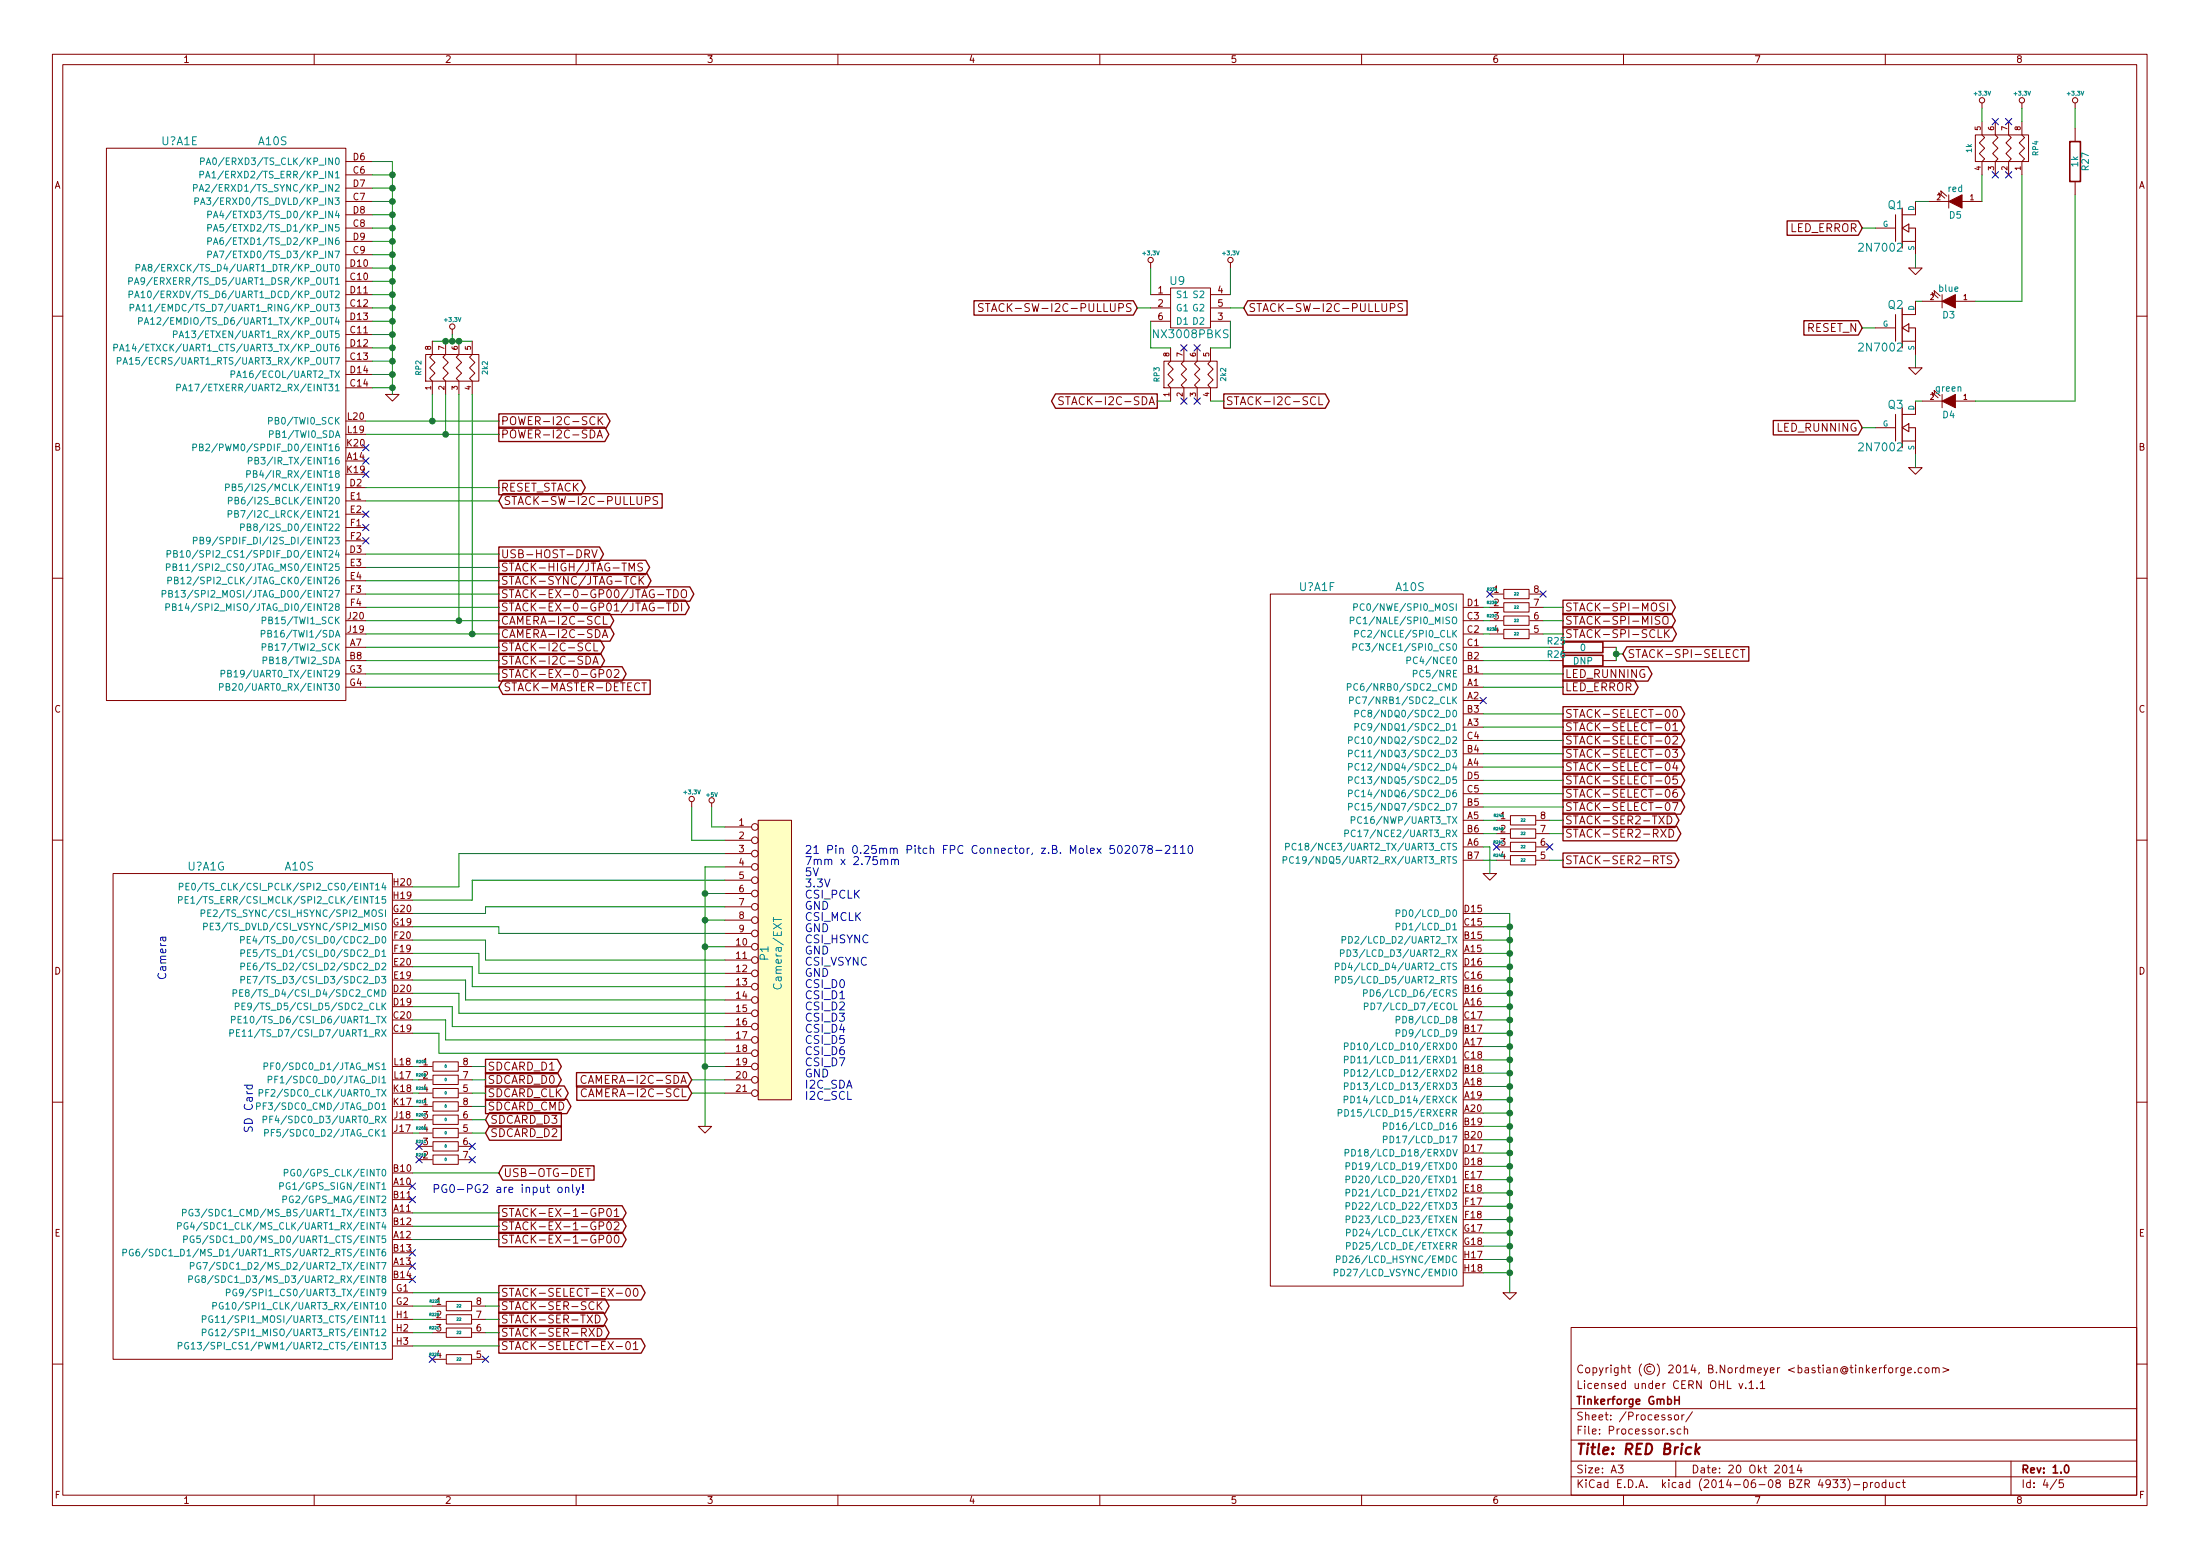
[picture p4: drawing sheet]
EESchema Schematic File Version 2
LIBS:tinkerforge
LIBS:power
LIBS:device
LIBS:transistors
LIBS:conn
LIBS:linear
LIBS:regul
LIBS:74xx
LIBS:cmos4000
LIBS:adc-dac
LIBS:memory
LIBS:xilinx
LIBS:special
LIBS:microcontrollers
LIBS:dsp
LIBS:microchip
LIBS:analog_switches
LIBS:motorola
LIBS:texas
LIBS:intel
LIBS:audio
LIBS:interface
LIBS:digital-audio
LIBS:philips
LIBS:display
LIBS:cypress
LIBS:siliconi
LIBS:opto
LIBS:atmel
LIBS:contrib
LIBS:valves
LIBS:red-cache
EELAYER 24 0
EELAYER END
$Descr A3 16535 11693
encoding utf-8
Sheet 4 5
Title "RED Brick"
Date "20 Okt 2014"
Rev "1.0"
Comp "Tinkerforge GmbH"
Comment1 "Licensed under CERN OHL v.1.1"
Comment2 "Copyright (©) 2014, B.Nordmeyer <bastian@tinkerforge.com>"
Comment3 ""
Comment4 ""
$EndDescr
Text Notes 1250 7350 1    60   ~ 0
Camera
Text Notes 6050 8250 0    60   ~ 0
21 Pin 0.25mm Pitch FPC Connector, z.B. Molex 502078-2110 \n7mm x 2.75mm\n5V\n3.3V\nCSI_PCLK\nGND\nCSI_MCLK\nGND\nCSI_HSYNC\nGND\nCSI_VSYNC\nGND\nCSI_D0\nCSI_D1\nCSI_D2\nCSI_D3\nCSI_D4\nCSI_D5\nCSI_D6\nCSI_D7\nGND\nI2C_SDA\nI2C_SCL\n
$Comp
L LED D4
U 1 1
P 14650 3000
F 0 "D4" H 14650 3100 50  0000 C CNN
F 1 "green" H 14650 2900 50  0000 C CNN
F 2 "D0603" H 14650 3000 60  0001 C CNN
F 3 "" H 14650 3000 60  0000 C CNN
	1    14650 3000
	-1   0    0    1   
$EndComp
$Comp
L LED D3
U 1 1
P 14650 2250
F 0 "D3" H 14650 2350 50  0000 C CNN
F 1 "blue" H 14650 2150 50  0000 C CNN
F 2 "D0603" H 14650 2250 60  0001 C CNN
F 3 "" H 14650 2250 60  0000 C CNN
	1    14650 2250
	-1   0    0    1   
$EndComp
$Comp
L LED D5
U 1 1
P 14700 1500
F 0 "D5" H 14700 1600 50  0000 C CNN
F 1 "red" H 14700 1400 50  0000 C CNN
F 2 "D0603" H 14700 1500 60  0001 C CNN
F 3 "" H 14700 1500 60  0000 C CNN
	1    14700 1500
	-1   0    0    1   
$EndComp
Text GLabel 3750 3250 2    60   Output ~ 0
POWER-I2C-SDA
Text GLabel 3750 3150 2    60   Output ~ 0
POWER-I2C-SCK
Wire Wire Line
	2750 3150 3750 3150
Wire Wire Line
	3750 3250 2750 3250
$Comp
L +3,3V #PWR099
U 1 1
P 3400 2500
F 0 "#PWR099" H 3400 2460 30  0001 C CNN
F 1 "+3,3V" H 3400 2610 30  0000 C CNN
F 2 "" H 3400 2500 60  0000 C CNN
F 3 "" H 3400 2500 60  0000 C CNN
	1    3400 2500
	1    0    0    -1  
$EndComp
Wire Wire Line
	3250 2550 3550 2550
Wire Wire Line
	3400 2550 3400 2500
Connection ~ 3400 2550
Text GLabel 11750 4650 2    60   Output ~ 0
STACK-SPI-MISO
Text GLabel 11750 4550 2    60   Output ~ 0
STACK-SPI-MOSI
Text GLabel 11750 4750 2    60   Output ~ 0
STACK-SPI-SCLK
Text GLabel 3750 4250 2    60   Output ~ 0
STACK-HIGH/JTAG-TMS
Text GLabel 3750 4350 2    60   Output ~ 0
STACK-SYNC/JTAG-TCK
Text GLabel 3750 10000 2    60   Output ~ 0
STACK-SER-RXD
Text GLabel 3750 9900 2    60   Output ~ 0
STACK-SER-TXD
Text GLabel 3750 9800 2    60   Output ~ 0
STACK-SER-SCK
Text GLabel 3750 5050 2    60   Output ~ 0
STACK-EX-0-GP02
Text GLabel 3750 9300 2    60   Output ~ 0
STACK-EX-1-GP00
Text GLabel 3750 9100 2    60   Output ~ 0
STACK-EX-1-GP01
Text GLabel 3750 9200 2    60   Output ~ 0
STACK-EX-1-GP02
Text GLabel 3750 5150 2    60   Input ~ 0
STACK-MASTER-DETECT
Text GLabel 3750 4850 2    60   Output ~ 0
STACK-I2C-SCL
Text GLabel 11750 5350 2    60   Output ~ 0
STACK-SELECT-00
Text GLabel 11750 5450 2    60   Output ~ 0
STACK-SELECT-01
Text GLabel 11750 5550 2    60   Output ~ 0
STACK-SELECT-02
Text GLabel 11750 5650 2    60   Output ~ 0
STACK-SELECT-03
Text GLabel 11750 5750 2    60   Output ~ 0
STACK-SELECT-04
Text GLabel 11750 5850 2    60   Output ~ 0
STACK-SELECT-05
Text GLabel 11750 5950 2    60   Output ~ 0
STACK-SELECT-06
Text GLabel 11750 6050 2    60   Output ~ 0
STACK-SELECT-07
Text GLabel 3750 9700 2    60   Output ~ 0
STACK-SELECT-EX-00
Text GLabel 3750 10100 2    60   Output ~ 0
STACK-SELECT-EX-01
Text GLabel 11750 6250 2    60   Output ~ 0
STACK-SER2-RXD
Text GLabel 11750 6150 2    60   Output ~ 0
STACK-SER2-TXD
Text GLabel 11750 6450 2    60   Output ~ 0
STACK-SER2-RTS
Text GLabel 12200 4900 2    60   Input ~ 0
STACK-SPI-SELECT
Text GLabel 3750 4150 2    60   Output ~ 0
USB-HOST-DRV
$Comp
L R_PACK_SINGLE R23
U 2 1
P 11400 4550
F 0 "R23" H 11215 4585 20  0000 C CNN
F 1 "22" H 11400 4550 20  0000 C CNN
F 2 "741X083" H 11400 4550 60  0001 C CNN
F 3 "~" H 11400 4550 60  0000 C CNN
	2    11400 4550
	1    0    0    -1  
$EndComp
$Comp
L R_PACK_SINGLE R23
U 4 1
P 11400 4750
F 0 "R23" H 11215 4785 20  0000 C CNN
F 1 "22" H 11400 4750 20  0000 C CNN
F 2 "741X083" H 11400 4750 60  0001 C CNN
F 3 "~" H 11400 4750 60  0000 C CNN
	4    11400 4750
	1    0    0    -1  
$EndComp
$Comp
L R_PACK_SINGLE R23
U 3 1
P 11400 4650
F 0 "R23" H 11215 4685 20  0000 C CNN
F 1 "22" H 11400 4650 20  0000 C CNN
F 2 "741X083" H 11400 4650 60  0001 C CNN
F 3 "~" H 11400 4650 60  0000 C CNN
	3    11400 4650
	1    0    0    -1  
$EndComp
$Comp
L R_PACK_SINGLE R23
U 1 1
P 11400 4450
F 0 "R23" H 11215 4485 20  0000 C CNN
F 1 "22" H 11400 4450 20  0000 C CNN
F 2 "741X083" H 11400 4450 60  0001 C CNN
F 3 "~" H 11400 4450 60  0000 C CNN
	1    11400 4450
	1    0    0    -1  
$EndComp
$Comp
L R_PACK_SINGLE R22
U 1 1
P 3450 9800
F 0 "R22" H 3265 9835 20  0000 C CNN
F 1 "22" H 3450 9800 20  0000 C CNN
F 2 "741X083" H 3450 9800 60  0001 C CNN
F 3 "~" H 3450 9800 60  0000 C CNN
	1    3450 9800
	1    0    0    -1  
$EndComp
$Comp
L R_PACK_SINGLE R22
U 4 1
P 3450 10200
F 0 "R22" H 3265 10235 20  0000 C CNN
F 1 "22" H 3450 10200 20  0000 C CNN
F 2 "741X083" H 3450 10200 60  0001 C CNN
F 3 "~" H 3450 10200 60  0000 C CNN
	4    3450 10200
	1    0    0    -1  
$EndComp
$Comp
L R_PACK_SINGLE R22
U 3 1
P 3450 10000
F 0 "R22" H 3265 10035 20  0000 C CNN
F 1 "22" H 3450 10000 20  0000 C CNN
F 2 "741X083" H 3450 10000 60  0001 C CNN
F 3 "~" H 3450 10000 60  0000 C CNN
	3    3450 10000
	1    0    0    -1  
$EndComp
$Comp
L R_PACK_SINGLE R22
U 2 1
P 3450 9900
F 0 "R22" H 3265 9935 20  0000 C CNN
F 1 "22" H 3450 9900 20  0000 C CNN
F 2 "741X083" H 3450 9900 60  0001 C CNN
F 3 "~" H 3450 9900 60  0000 C CNN
	2    3450 9900
	1    0    0    -1  
$EndComp
Wire Wire Line
	11150 4550 11200 4550
Wire Wire Line
	11200 4650 11150 4650
Wire Wire Line
	11150 4750 11200 4750
Wire Wire Line
	11600 4750 11750 4750
Wire Wire Line
	11750 4650 11600 4650
Wire Wire Line
	11600 4550 11750 4550
Text Notes 1900 8500 1    61   ~ 0
SD Card
$Comp
L MOSFET_N Q3
U 1 1
P 14300 3200
F 0 "Q3" H 14310 3370 60  0000 R CNN
F 1 "2N7002" H 14310 3050 60  0000 R CNN
F 2 "SOT23GDS" H 14300 3200 60  0001 C CNN
F 3 "" H 14300 3200 60  0000 C CNN
	1    14300 3200
	1    0    0    -1  
$EndComp
Wire Wire Line
	15200 2250 14850 2250
Wire Wire Line
	15200 1300 15200 2250
Text GLabel 14000 2450 0    60   Input ~ 0
RESET_N
Wire Wire Line
	14000 2450 14100 2450
Wire Wire Line
	14400 2250 14450 2250
$Comp
L GND #PWR0100
U 1 1
P 14400 3500
F 0 "#PWR0100" H 14400 3500 30  0001 C CNN
F 1 "GND" H 14400 3430 30  0001 C CNN
F 2 "~" H 14400 3500 60  0000 C CNN
F 3 "~" H 14400 3500 60  0000 C CNN
	1    14400 3500
	1    0    0    -1  
$EndComp
Wire Wire Line
	14400 2650 14400 2750
Text GLabel 14000 1700 0    60   Input ~ 0
LED_ERROR
$Comp
L R R27
U 1 1
P 15600 1200
F 0 "R27" V 15680 1200 50  0000 C CNN
F 1 "1k" V 15600 1200 50  0000 C CNN
F 2 "0402" H 15600 1200 60  0001 C CNN
F 3 "" H 15600 1200 60  0000 C CNN
	1    15600 1200
	1    0    0    -1  
$EndComp
$Comp
L +3,3V #PWR0101
U 1 1
P 15600 800
F 0 "#PWR0101" H 15600 760 30  0001 C CNN
F 1 "+3,3V" H 15600 910 30  0000 C CNN
F 2 "" H 15600 800 60  0000 C CNN
F 3 "" H 15600 800 60  0000 C CNN
	1    15600 800 
	1    0    0    -1  
$EndComp
Wire Wire Line
	15600 950  15600 800 
Wire Wire Line
	15600 3000 14850 3000
Wire Wire Line
	15600 1450 15600 3000
Text GLabel 14000 3200 0    60   Input ~ 0
LED_RUNNING
Text GLabel 11750 5150 2    60   Output ~ 0
LED_ERROR
Text GLabel 11750 5050 2    60   Output ~ 0
LED_RUNNING
$Comp
L R_PACK_SINGLE R24
U 1 1
P 11450 6150
F 0 "R24" H 11265 6185 20  0000 C CNN
F 1 "22" H 11450 6150 20  0000 C CNN
F 2 "741X083" H 11450 6150 60  0001 C CNN
F 3 "~" H 11450 6150 60  0000 C CNN
	1    11450 6150
	1    0    0    -1  
$EndComp
$Comp
L R_PACK_SINGLE R24
U 2 1
P 11450 6250
F 0 "R24" H 11265 6285 20  0000 C CNN
F 1 "22" H 11450 6250 20  0000 C CNN
F 2 "741X083" H 11450 6250 60  0001 C CNN
F 3 "~" H 11450 6250 60  0000 C CNN
	2    11450 6250
	1    0    0    -1  
$EndComp
$Comp
L R_PACK_SINGLE R24
U 3 1
P 11450 6350
F 0 "R24" H 11265 6385 20  0000 C CNN
F 1 "22" H 11450 6350 20  0000 C CNN
F 2 "741X083" H 11450 6350 60  0001 C CNN
F 3 "~" H 11450 6350 60  0000 C CNN
	3    11450 6350
	1    0    0    -1  
$EndComp
$Comp
L R_PACK_SINGLE R24
U 4 1
P 11450 6450
F 0 "R24" H 11265 6485 20  0000 C CNN
F 1 "22" H 11450 6450 20  0000 C CNN
F 2 "741X083" H 11450 6450 60  0001 C CNN
F 3 "~" H 11450 6450 60  0000 C CNN
	4    11450 6450
	1    0    0    -1  
$EndComp
Wire Wire Line
	11250 6150 11150 6150
Wire Wire Line
	11150 6250 11250 6250
Wire Wire Line
	11650 6250 11750 6250
Wire Wire Line
	11750 6150 11650 6150
$Comp
L CONN_21 P1
U 1 1
P 5800 7200
F 0 "P1" V 5750 7250 60  0000 C CNN
F 1 "Camera/EXT" V 5850 7250 60  0000 C CNN
F 2 "502078-2110-C" H 5800 7250 60  0001 C CNN
F 3 "" H 5800 7250 60  0000 C CNN
	1    5800 7200
	1    0    0    -1  
$EndComp
$Comp
L +3,3V #PWR0102
U 1 1
P 5200 6050
F 0 "#PWR0102" H 5200 6010 30  0001 C CNN
F 1 "+3,3V" H 5200 6160 30  0000 C CNN
F 2 "" H 5200 6050 60  0000 C CNN
F 3 "" H 5200 6050 60  0000 C CNN
	1    5200 6050
	1    0    0    -1  
$EndComp
$Comp
L +5V #PWR0103
U 1 1
P 5350 6050
F 0 "#PWR0103" H 5350 6140 20  0001 C CNN
F 1 "+5V" H 5350 6140 30  0000 C CNN
F 2 "" H 5350 6050 60  0000 C CNN
F 3 "" H 5350 6050 60  0000 C CNN
	1    5350 6050
	1    0    0    -1  
$EndComp
Wire Wire Line
	5450 6200 5350 6200
Wire Wire Line
	5350 6200 5350 6050
Wire Wire Line
	5450 6300 5200 6300
Wire Wire Line
	5200 6300 5200 6050
Wire Wire Line
	3450 6400 5450 6400
Wire Wire Line
	3450 6400 3450 6650
Wire Wire Line
	3450 6650 3100 6650
Wire Wire Line
	3100 6750 3550 6750
Wire Wire Line
	3550 6750 3550 6600
Wire Wire Line
	3550 6600 5450 6600
Wire Wire Line
	3100 6850 3650 6850
Wire Wire Line
	3650 6850 3650 6800
Wire Wire Line
	3650 6800 5450 6800
Wire Wire Line
	3100 6950 3750 6950
Wire Wire Line
	3750 6950 3750 7000
Wire Wire Line
	3750 7000 5450 7000
Wire Wire Line
	3100 7050 3650 7050
Wire Wire Line
	3650 7050 3650 7200
Wire Wire Line
	3650 7200 5450 7200
Wire Wire Line
	3100 7150 3600 7150
Wire Wire Line
	3600 7150 3600 7300
Wire Wire Line
	3600 7300 5450 7300
Wire Wire Line
	3100 7250 3550 7250
Wire Wire Line
	3550 7250 3550 7400
Wire Wire Line
	3550 7400 5450 7400
Wire Wire Line
	3100 7350 3500 7350
Wire Wire Line
	3500 7350 3500 7500
Wire Wire Line
	3500 7500 5450 7500
Wire Wire Line
	3100 7450 3450 7450
Wire Wire Line
	3450 7450 3450 7600
Wire Wire Line
	3450 7600 5450 7600
Wire Wire Line
	3100 7550 3400 7550
Wire Wire Line
	3400 7550 3400 7700
Wire Wire Line
	3400 7700 5450 7700
Wire Wire Line
	3100 7650 3350 7650
Wire Wire Line
	3350 7650 3350 7800
Wire Wire Line
	3350 7800 5450 7800
Wire Wire Line
	3100 7750 3300 7750
Wire Wire Line
	3300 7750 3300 7900
Wire Wire Line
	3300 7900 5450 7900
$Comp
L GND #PWR0104
U 1 1
P 5300 8450
F 0 "#PWR0104" H 5300 8450 30  0001 C CNN
F 1 "GND" H 5300 8380 30  0001 C CNN
F 2 "~" H 5300 8450 60  0000 C CNN
F 3 "~" H 5300 8450 60  0000 C CNN
	1    5300 8450
	1    0    0    -1  
$EndComp
Wire Wire Line
	5450 8000 5300 8000
Wire Wire Line
	5300 6500 5300 8450
Wire Wire Line
	5300 7100 5450 7100
Connection ~ 5300 8000
Wire Wire Line
	5300 6900 5450 6900
Connection ~ 5300 7100
Wire Wire Line
	5450 6700 5300 6700
Connection ~ 5300 6900
Wire Wire Line
	5450 6500 5300 6500
Connection ~ 5300 6700
Text GLabel 5200 8100 0    60   Input ~ 0
CAMERA-I2C-SDA
Text GLabel 5200 8200 0    60   Input ~ 0
CAMERA-I2C-SCL
Wire Wire Line
	5200 8100 5450 8100
Wire Wire Line
	5200 8200 5450 8200
Text GLabel 3750 4750 2    60   Output ~ 0
CAMERA-I2C-SDA
Text GLabel 3750 4650 2    60   Output ~ 0
CAMERA-I2C-SCL
$Comp
L R_PACK4 RP2
U 1 1
P 3600 2750
F 0 "RP2" H 3600 3200 40  0000 C CNN
F 1 "2k2" H 3600 2700 40  0000 C CNN
F 2 "741X083" H 3600 2750 60  0001 C CNN
F 3 "" H 3600 2750 60  0000 C CNN
	1    3600 2750
	0    -1   -1   0   
$EndComp
Wire Wire Line
	3250 3150 3250 2950
Connection ~ 3250 3150
Wire Wire Line
	3350 2950 3350 3250
Connection ~ 3350 3250
Wire Wire Line
	3450 2950 3450 4650
Wire Wire Line
	2750 4650 3750 4650
Wire Wire Line
	3550 2950 3550 4750
Wire Wire Line
	2750 4750 3750 4750
Connection ~ 3550 4750
Connection ~ 3450 4650
Text GLabel 3750 8800 2    60   Input ~ 0
USB-OTG-DET
Wire Wire Line
	3100 8800 3750 8800
Wire Wire Line
	2750 4150 3750 4150
Text GLabel 3750 4450 2    60   Output ~ 0
STACK-EX-0-GP00/JTAG-TDO
Text GLabel 3750 4550 2    60   Output ~ 0
STACK-EX-0-GP01/JTAG-TDI
Wire Wire Line
	3750 4250 2750 4250
Wire Wire Line
	2750 4350 3750 4350
Text GLabel 3750 4950 2    60   Output ~ 0
STACK-I2C-SDA
Wire Wire Line
	3750 4850 2750 4850
Wire Wire Line
	2750 4950 3750 4950
Wire Wire Line
	2750 4450 3750 4450
Wire Wire Line
	3750 4550 2750 4550
Wire Wire Line
	2750 5050 3750 5050
Wire Wire Line
	2750 5150 3750 5150
Wire Wire Line
	3750 9100 3100 9100
Wire Wire Line
	3750 9200 3100 9200
Wire Wire Line
	3100 10100 3750 10100
Wire Wire Line
	11150 5150 11750 5150
Wire Wire Line
	11150 5350 11750 5350
Wire Wire Line
	11750 5450 11150 5450
Wire Wire Line
	11150 5550 11750 5550
Wire Wire Line
	11750 5650 11150 5650
Wire Wire Line
	11150 5750 11750 5750
Wire Wire Line
	11750 5850 11150 5850
Wire Wire Line
	11750 5050 11150 5050
$Comp
L A10S U?A1
U 5 1
P 1700 1100
F 0 "U?A1" H 1350 1150 60  0000 C CNN
F 1 "A10S" H 2050 1150 60  0000 C CNN
F 2 "TFBGA336" H 4300 -1400 60  0001 C CNN
F 3 "~" H 4300 -1400 60  0000 C CNN
	5    1700 1100
	1    0    0    -1  
$EndComp
$Comp
L GND #PWR0105
U 1 1
P 2950 2950
F 0 "#PWR0105" H 2950 2950 30  0001 C CNN
F 1 "GND" H 2950 2880 30  0001 C CNN
F 2 "~" H 2950 2950 60  0000 C CNN
F 3 "~" H 2950 2950 60  0000 C CNN
	1    2950 2950
	1    0    0    -1  
$EndComp
Wire Wire Line
	2800 2900 2950 2900
Wire Wire Line
	2950 1200 2950 2950
Wire Wire Line
	2800 2800 2950 2800
Connection ~ 2950 2900
Wire Wire Line
	2800 2700 2950 2700
Connection ~ 2950 2800
Wire Wire Line
	2800 2600 2950 2600
Connection ~ 2950 2700
Wire Wire Line
	2800 2500 2950 2500
Connection ~ 2950 2600
Wire Wire Line
	2800 2400 2950 2400
Connection ~ 2950 2500
Wire Wire Line
	2800 2300 2950 2300
Connection ~ 2950 2400
Wire Wire Line
	2800 2200 2950 2200
Connection ~ 2950 2300
Wire Wire Line
	2800 2100 2950 2100
Connection ~ 2950 2200
Wire Wire Line
	2800 2000 2950 2000
Connection ~ 2950 2100
Wire Wire Line
	2800 1900 2950 1900
Connection ~ 2950 2000
Wire Wire Line
	2800 1800 2950 1800
Connection ~ 2950 1900
Wire Wire Line
	2800 1700 2950 1700
Connection ~ 2950 1800
Wire Wire Line
	2800 1600 2950 1600
Connection ~ 2950 1700
Wire Wire Line
	2800 1500 2950 1500
Connection ~ 2950 1600
Wire Wire Line
	2800 1400 2950 1400
Connection ~ 2950 1500
Wire Wire Line
	2800 1300 2950 1300
Connection ~ 2950 1400
Wire Wire Line
	2800 1200 2950 1200
Connection ~ 2950 1300
$Comp
L GND #PWR0106
U 1 1
P 11350 9700
F 0 "#PWR0106" H 11350 9700 30  0001 C CNN
F 1 "GND" H 11350 9630 30  0001 C CNN
F 2 "~" H 11350 9700 60  0000 C CNN
F 3 "~" H 11350 9700 60  0000 C CNN
	1    11350 9700
	1    0    0    -1  
$EndComp
$Comp
L A10S U?A1
U 6 1
P 10250 4450
F 0 "U?A1" H 9900 4500 60  0000 C CNN
F 1 "A10S" H 10600 4500 60  0000 C CNN
F 2 "TFBGA336" H 12850 1950 60  0001 C CNN
F 3 "~" H 12850 1950 60  0000 C CNN
	6    10250 4450
	1    0    0    -1  
$EndComp
Wire Wire Line
	11150 6850 11350 6850
Wire Wire Line
	11350 6850 11350 9700
Wire Wire Line
	11150 9550 11350 9550
Connection ~ 11350 9550
Wire Wire Line
	11150 9450 11350 9450
Connection ~ 11350 9450
Wire Wire Line
	11150 9350 11350 9350
Connection ~ 11350 9350
Wire Wire Line
	11150 9250 11350 9250
Connection ~ 11350 9250
Wire Wire Line
	11150 9150 11350 9150
Connection ~ 11350 9150
Wire Wire Line
	11150 9050 11350 9050
Connection ~ 11350 9050
Wire Wire Line
	11150 8950 11350 8950
Connection ~ 11350 8950
Wire Wire Line
	11150 8850 11350 8850
Connection ~ 11350 8850
Wire Wire Line
	11150 8750 11350 8750
Connection ~ 11350 8750
Wire Wire Line
	11150 8650 11350 8650
Connection ~ 11350 8650
Wire Wire Line
	11150 8550 11350 8550
Connection ~ 11350 8550
Wire Wire Line
	11150 8450 11350 8450
Connection ~ 11350 8450
Wire Wire Line
	11150 8350 11350 8350
Connection ~ 11350 8350
Wire Wire Line
	11150 8250 11350 8250
Connection ~ 11350 8250
Wire Wire Line
	11150 8150 11350 8150
Connection ~ 11350 8150
Wire Wire Line
	11150 8050 11350 8050
Connection ~ 11350 8050
Wire Wire Line
	11150 7950 11350 7950
Connection ~ 11350 7950
Wire Wire Line
	11150 7850 11350 7850
Connection ~ 11350 7850
Wire Wire Line
	11150 7750 11350 7750
Connection ~ 11350 7750
Wire Wire Line
	11150 7650 11350 7650
Connection ~ 11350 7650
Wire Wire Line
	11150 7550 11350 7550
Connection ~ 11350 7550
Wire Wire Line
	11150 7450 11350 7450
Connection ~ 11350 7450
Wire Wire Line
	11150 7350 11350 7350
Connection ~ 11350 7350
Wire Wire Line
	11150 7250 11350 7250
Connection ~ 11350 7250
Wire Wire Line
	11150 7150 11350 7150
Connection ~ 11350 7150
Wire Wire Line
	11150 7050 11350 7050
Connection ~ 11350 7050
Wire Wire Line
	11150 6950 11350 6950
Connection ~ 11350 6950
Wire Wire Line
	3100 9700 3750 9700
Wire Wire Line
	3750 9800 3650 9800
Wire Wire Line
	3650 9900 3750 9900
Wire Wire Line
	3750 10000 3650 10000
Wire Wire Line
	3250 10000 3100 10000
Wire Wire Line
	3100 9900 3250 9900
Wire Wire Line
	3250 9800 3100 9800
NoConn ~ 3650 10200
NoConn ~ 3250 10200
NoConn ~ 2750 3350
NoConn ~ 2750 3850
NoConn ~ 2750 3950
NoConn ~ 2750 4050
NoConn ~ 11200 4450
NoConn ~ 11600 4450
Wire Wire Line
	11750 6050 11150 6050
Wire Wire Line
	11150 5950 11750 5950
$Comp
L R R25
U 1 1
P 11900 4850
F 0 "R25" V 11950 5050 50  0000 C CNN
F 1 "0" V 11900 4850 50  0000 C CNN
F 2 "0402" H 11900 4850 60  0001 C CNN
F 3 "" H 11900 4850 60  0000 C CNN
	1    11900 4850
	0    -1   -1   0   
$EndComp
$Comp
L R R26
U 1 1
P 11900 4950
F 0 "R26" V 11950 5150 50  0000 C CNN
F 1 "DNP" V 11900 4950 50  0000 C CNN
F 2 "0402" H 11900 4950 60  0001 C CNN
F 3 "" H 11900 4950 60  0000 C CNN
	1    11900 4950
	0    -1   -1   0   
$EndComp
Wire Wire Line
	11650 4850 11150 4850
Wire Wire Line
	11150 4950 11650 4950
Wire Wire Line
	12150 4850 12150 4950
Wire Wire Line
	12200 4900 12150 4900
Connection ~ 12150 4900
Text GLabel 3650 8000 2    60   Output ~ 0
SDCARD_D1
Text GLabel 3650 8100 2    60   Output ~ 0
SDCARD_D0
Text GLabel 3650 8200 2    60   Output ~ 0
SDCARD_CLK
Text GLabel 3650 8300 2    60   Output ~ 0
SDCARD_CMD
Text GLabel 3650 8400 2    60   Input ~ 0
SDCARD_D3
Text GLabel 3650 8500 2    60   Input ~ 0
SDCARD_D2
$Comp
L R_PACK_SINGLE R20
U 1 1
P 3350 8000
F 0 "R20" H 3165 8035 20  0000 C CNN
F 1 "0" H 3350 8000 20  0000 C CNN
F 2 "741X083" H 3350 8000 60  0001 C CNN
F 3 "~" H 3350 8000 60  0000 C CNN
	1    3350 8000
	1    0    0    -1  
$EndComp
$Comp
L R_PACK_SINGLE R20
U 2 1
P 3350 8100
F 0 "R20" H 3165 8135 20  0000 C CNN
F 1 "0" H 3350 8100 20  0000 C CNN
F 2 "741X083" H 3350 8100 60  0001 C CNN
F 3 "~" H 3350 8100 60  0000 C CNN
	2    3350 8100
	1    0    0    -1  
$EndComp
$Comp
L R_PACK_SINGLE R20
U 3 1
P 3350 8400
F 0 "R20" H 3165 8435 20  0000 C CNN
F 1 "0" H 3350 8400 20  0000 C CNN
F 2 "741X083" H 3350 8400 60  0001 C CNN
F 3 "~" H 3350 8400 60  0000 C CNN
	3    3350 8400
	1    0    0    -1  
$EndComp
$Comp
L R_PACK_SINGLE R20
U 4 1
P 3350 8500
F 0 "R20" H 3165 8535 20  0000 C CNN
F 1 "0" H 3350 8500 20  0000 C CNN
F 2 "741X083" H 3350 8500 60  0001 C CNN
F 3 "~" H 3350 8500 60  0000 C CNN
	4    3350 8500
	1    0    0    -1  
$EndComp
$Comp
L R_PACK_SINGLE R21
U 1 1
P 3350 8300
F 0 "R21" H 3165 8335 20  0000 C CNN
F 1 "0" H 3350 8300 20  0000 C CNN
F 2 "741X083" H 3350 8300 60  0001 C CNN
F 3 "~" H 3350 8300 60  0000 C CNN
	1    3350 8300
	1    0    0    -1  
$EndComp
$Comp
L R_PACK_SINGLE R21
U 2 1
P 3350 8700
F 0 "R21" H 3165 8735 20  0000 C CNN
F 1 "0" H 3350 8700 20  0000 C CNN
F 2 "741X083" H 3350 8700 60  0001 C CNN
F 3 "~" H 3350 8700 60  0000 C CNN
	2    3350 8700
	1    0    0    -1  
$EndComp
Wire Wire Line
	3550 8000 3650 8000
Wire Wire Line
	3550 8100 3650 8100
Wire Wire Line
	3650 8200 3550 8200
Wire Wire Line
	3550 8300 3650 8300
Wire Wire Line
	3650 8400 3550 8400
Wire Wire Line
	3550 8500 3650 8500
Wire Wire Line
	3150 8500 3100 8500
Wire Wire Line
	3100 8400 3150 8400
Wire Wire Line
	3150 8300 3100 8300
Wire Wire Line
	3100 8200 3150 8200
Wire Wire Line
	3150 8100 3100 8100
Wire Wire Line
	3100 8000 3150 8000
NoConn ~ 3100 9600
NoConn ~ 3100 9500
NoConn ~ 3100 9400
$Comp
L NX3008PBKS U9
U 1 1
P 8950 2300
F 0 "U9" H 8850 2500 60  0000 C CNN
F 1 "NX3008PBKS" H 8950 2100 60  0000 C CNN
F 2 "SOT363" H 9300 2150 60  0001 C CNN
F 3 "" H 9300 2150 60  0000 C CNN
	1    8950 2300
	1    0    0    -1  
$EndComp
$Comp
L +3,3V #PWR0107
U 1 1
P 8650 2000
F 0 "#PWR0107" H 8650 1960 30  0001 C CNN
F 1 "+3,3V" H 8650 2110 30  0000 C CNN
F 2 "" H 8650 2000 60  0000 C CNN
F 3 "" H 8650 2000 60  0000 C CNN
	1    8650 2000
	1    0    0    -1  
$EndComp
$Comp
L +3,3V #PWR0108
U 1 1
P 9250 2000
F 0 "#PWR0108" H 9250 1960 30  0001 C CNN
F 1 "+3,3V" H 9250 2110 30  0000 C CNN
F 2 "" H 9250 2000 60  0000 C CNN
F 3 "" H 9250 2000 60  0000 C CNN
	1    9250 2000
	1    0    0    -1  
$EndComp
$Comp
L R_PACK4 RP3
U 1 1
P 9150 2800
F 0 "RP3" H 9150 3250 40  0000 C CNN
F 1 "2k2" H 9150 2750 40  0000 C CNN
F 2 "741X083" H 9150 2800 60  0001 C CNN
F 3 "" H 9150 2800 60  0000 C CNN
	1    9150 2800
	0    -1   -1   0   
$EndComp
Wire Wire Line
	8650 2000 8650 2200
Wire Wire Line
	9250 2200 9250 2000
Text GLabel 8550 2300 0    60   Input ~ 0
STACK-SW-I2C-PULLUPS
Text GLabel 9350 2300 2    60   Input ~ 0
STACK-SW-I2C-PULLUPS
Text GLabel 3750 3750 2    60   Input ~ 0
STACK-SW-I2C-PULLUPS
Wire Wire Line
	8550 2300 8650 2300
Wire Wire Line
	9250 2300 9350 2300
Text GLabel 9200 3000 2    60   Output ~ 0
STACK-I2C-SCL
Text GLabel 8700 3000 0    60   Output ~ 0
STACK-I2C-SDA
Wire Wire Line
	2750 3750 3750 3750
NoConn ~ 2750 3450
NoConn ~ 2750 3550
Wire Wire Line
	9100 2600 9250 2600
Wire Wire Line
	9250 2600 9250 2400
Wire Wire Line
	8800 2600 8650 2600
Wire Wire Line
	8650 2600 8650 2400
Wire Wire Line
	9100 3000 9200 3000
Wire Wire Line
	8700 3000 8800 3000
NoConn ~ 8900 2600
NoConn ~ 9000 2600
NoConn ~ 9000 3000
NoConn ~ 8900 3000
$Comp
L MOSFET_N Q2
U 1 1
P 14300 2450
F 0 "Q2" H 14310 2620 60  0000 R CNN
F 1 "2N7002" H 14310 2300 60  0000 R CNN
F 2 "SOT23GDS" H 14300 2450 60  0001 C CNN
F 3 "" H 14300 2450 60  0000 C CNN
	1    14300 2450
	1    0    0    -1  
$EndComp
$Comp
L GND #PWR0109
U 1 1
P 14400 2750
F 0 "#PWR0109" H 14400 2750 30  0001 C CNN
F 1 "GND" H 14400 2680 30  0001 C CNN
F 2 "~" H 14400 2750 60  0000 C CNN
F 3 "~" H 14400 2750 60  0000 C CNN
	1    14400 2750
	1    0    0    -1  
$EndComp
$Comp
L MOSFET_N Q1
U 1 1
P 14300 1700
F 0 "Q1" H 14310 1870 60  0000 R CNN
F 1 "2N7002" H 14310 1550 60  0000 R CNN
F 2 "SOT23GDS" H 14300 1700 60  0001 C CNN
F 3 "" H 14300 1700 60  0000 C CNN
	1    14300 1700
	1    0    0    -1  
$EndComp
Wire Wire Line
	14900 1500 14900 1300
Wire Wire Line
	14400 1500 14500 1500
Wire Wire Line
	14400 3000 14450 3000
Wire Wire Line
	14400 3400 14400 3500
Wire Wire Line
	14100 3200 14000 3200
Wire Wire Line
	14000 1700 14100 1700
$Comp
L GND #PWR0110
U 1 1
P 14400 2000
F 0 "#PWR0110" H 14400 2000 30  0001 C CNN
F 1 "GND" H 14400 1930 30  0001 C CNN
F 2 "~" H 14400 2000 60  0000 C CNN
F 3 "~" H 14400 2000 60  0000 C CNN
	1    14400 2000
	1    0    0    -1  
$EndComp
Wire Wire Line
	14400 2000 14400 1900
NoConn ~ 15000 1300
NoConn ~ 15100 1300
$Comp
L +3,3V #PWR0111
U 1 1
P 14900 800
F 0 "#PWR0111" H 14900 760 30  0001 C CNN
F 1 "+3,3V" H 14900 910 30  0000 C CNN
F 2 "" H 14900 800 60  0000 C CNN
F 3 "" H 14900 800 60  0000 C CNN
	1    14900 800 
	1    0    0    -1  
$EndComp
$Comp
L +3,3V #PWR0112
U 1 1
P 15200 800
F 0 "#PWR0112" H 15200 760 30  0001 C CNN
F 1 "+3,3V" H 15200 910 30  0000 C CNN
F 2 "" H 15200 800 60  0000 C CNN
F 3 "" H 15200 800 60  0000 C CNN
	1    15200 800 
	1    0    0    -1  
$EndComp
$Comp
L R_PACK4 RP4
U 1 1
P 14850 1100
F 0 "RP4" H 14850 1550 40  0000 C CNN
F 1 "1k" H 14850 1050 40  0000 C CNN
F 2 "741X083" H 14850 1100 60  0001 C CNN
F 3 "" H 14850 1100 60  0000 C CNN
	1    14850 1100
	0    1    -1   0   
$EndComp
Wire Wire Line
	15200 900  15200 800 
Wire Wire Line
	14900 900  14900 800 
NoConn ~ 15000 900 
NoConn ~ 15100 900 
$Comp
L A10S U?A1
U 7 1
P 1900 6550
F 0 "U?A1" H 1550 6600 60  0000 C CNN
F 1 "A10S" H 2250 6600 60  0000 C CNN
F 2 "TFBGA336" H 4500 4050 60  0001 C CNN
F 3 "~" H 4500 4050 60  0000 C CNN
	7    1900 6550
	1    0    0    -1  
$EndComp
Connection ~ 3350 2550
Connection ~ 3450 2550
NoConn ~ 3100 8900
$Comp
L R_PACK_SINGLE R21
U 3 1
P 3350 8600
F 0 "R21" H 3165 8635 20  0000 C CNN
F 1 "0" H 3350 8600 20  0000 C CNN
F 2 "741X083" H 3350 8600 60  0001 C CNN
F 3 "~" H 3350 8600 60  0000 C CNN
	3    3350 8600
	1    0    0    -1  
$EndComp
$Comp
L R_PACK_SINGLE R21
U 4 1
P 3350 8200
F 0 "R21" H 3165 8235 20  0000 C CNN
F 1 "0" H 3350 8200 20  0000 C CNN
F 2 "741X083" H 3350 8200 60  0001 C CNN
F 3 "~" H 3350 8200 60  0000 C CNN
	4    3350 8200
	1    0    0    -1  
$EndComp
NoConn ~ 3550 8600
NoConn ~ 3550 8700
NoConn ~ 3150 8700
NoConn ~ 3150 8600
$Comp
L GND #PWR0113
U 1 1
P 11200 6550
F 0 "#PWR0113" H 11200 6550 30  0001 C CNN
F 1 "GND" H 11200 6480 30  0001 C CNN
F 2 "~" H 11200 6550 60  0000 C CNN
F 3 "~" H 11200 6550 60  0000 C CNN
	1    11200 6550
	1    0    0    -1  
$EndComp
Wire Wire Line
	11150 6350 11200 6350
Wire Wire Line
	11200 6350 11200 6550
Text GLabel 3750 3650 2    60   Output ~ 0
RESET_STACK
Wire Wire Line
	11650 6450 11750 6450
NoConn ~ 11250 6350
NoConn ~ 11650 6350
Wire Wire Line
	2750 3650 3750 3650
NoConn ~ 11150 5250
Wire Wire Line
	11150 6450 11250 6450
Wire Wire Line
	3100 9300 3750 9300
NoConn ~ 3100 9000
Text Notes 3250 8950 0    60   ~ 0
PG0-PG2 are input only!
$EndSCHEMATC
